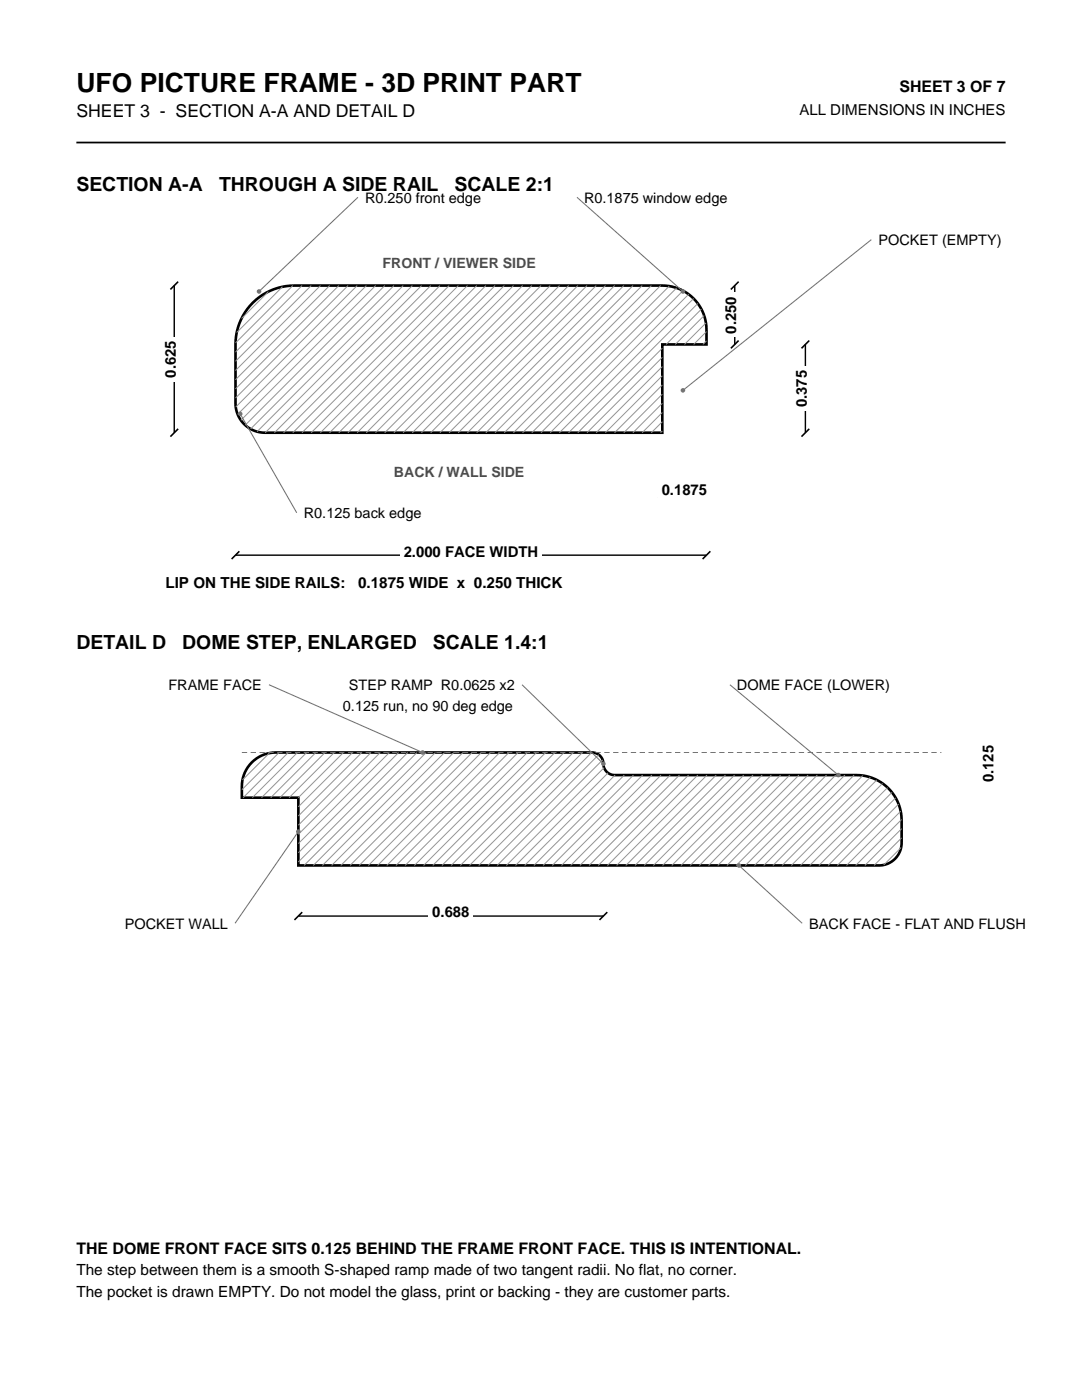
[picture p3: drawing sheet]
<svg xmlns="http://www.w3.org/2000/svg" width="216mm" height="279mm" viewBox="0 0 216 279" stroke-linecap="round" stroke-linejoin="round" font-family="sans-serif">
<path d="M15.2 28.4h185.5" fill="none" stroke="#000" stroke-width=".35"/>
<path d="M50.4 60.4a11.7 11.7 0 0 1 8.3-3.4h73.5a8.8 8.8 0 0 1 8.8 8.8v2.9h-8.8v17.7h-79.3a5.9 5.9 0 0 1-5.9-5.9v-11.8a11.7 11.7 0 0 1 3.4-8.3z" fill="none" stroke="#000" stroke-width=".53"/>
<g fill="none" stroke="#949494" stroke-width=".2">
<path d="M53.6 58.2l-5.4 5.4M56.4 57.2l-9.2 9.2M58.4 57l-11.4 11.4M60.3 57l-13.3 13.3M62.1 57l-15.1 15.1M63.9 57l-16.9 16.9M65.8 57l-18.8 18.8M67.6 57l-20.6 20.6M69.4 57l-22.4 22.4M71.3 57l-24.3 24.2M73.1 57l-25.7 25.7M74.9 57l-26.8 26.9"/>
<path d="M76.8 57l-27.9 27.8M78.6 57l-28.6 28.6M80.5 57l-29.2 29.1M82.3 57l-29.4 29.4M84.1 57l-29.3 29.4M86 57l-29.4 29.4M87.8 57l-29.4 29.4M89.6 57l-29.3 29.4M91.5 57l-29.4 29.4M93.3 57l-29.4 29.4M95.1 57l-29.3 29.4M97 57l-29.4 29.4"/>
<path d="M98.8 57l-29.4 29.4M100.6 57l-29.3 29.4M102.5 57l-29.4 29.4M104.3 57l-29.4 29.4M106.1 57l-29.3 29.4M108 57l-29.4 29.4M109.8 57l-29.4 29.4M111.6 57l-29.3 29.4M113.5 57l-29.4 29.4M115.3 57l-29.4 29.4M117.1 57l-29.3 29.4M119 57l-29.4 29.4"/>
<path d="M120.8 57l-29.4 29.4M122.6 57l-29.3 29.4M124.5 57l-29.4 29.4M126.3 57l-29.4 29.4M128.1 57l-29.3 29.4M130 57l-29.4 29.4M131.8 57l-29.4 29.4M133.5 57.1l-29.2 29.3M135 57.5l-28.9 28.9M136.3 58l-28.4 28.4M137.4 58.7l-27.6 27.7M138.4 59.6l-26.8 26.8"/>
<path d="M132.2 78.7l-7.7 7.7M132.2 76.8l-9.6 9.6M132.2 75l-11.4 11.4M132.2 73.2l-13.2 13.2M132.2 71.3l-15.1 15.1M132.2 69.5l-16.9 16.9M139.2 60.6l-25.7 25.8M140 61.7l-7.1 7M140.5 63l-5.8 5.7M140.9 64.5l-4.3 4.2M141 68l-.8 .7M141 66.2l-2.6 2.5"/>
<path d="M132.2 86l-.4 .4M132.2 84.2l-2.2 2.2M132.2 82.3l-4.1 4.1M132.2 80.5l-5.9 5.9"/>
</g>
<path d="M47 110.8h94" fill="none" stroke="#000" stroke-width=".28"/>
<path d="M47.8 110l-1.6 1.6M141.7 110l-1.5 1.6" fill="none" stroke="#000" stroke-width=".32"/>
<path d="M79.9 108.6h28.2v3.3h-28.2z" fill-rule="evenodd" fill="#fff"/>
<path d="M34.8 57v29.4" fill="none" stroke="#000" stroke-width=".28"/>
<path d="M35.5 56.2l-1.5 1.6M35.5 85.6l-1.5 1.5" fill="none" stroke="#000" stroke-width=".32"/>
<path d="M32.6 67.3h3.3v8.8h-3.3z" fill-rule="evenodd" fill="#fff"/>
<path d="M132.2 98.6h8.8" fill="none" stroke="#000" stroke-width=".28"/>
<path d="M132.9 97.8l-1.5 1.6M141.7 97.8l-1.5 1.6" fill="none" stroke="#000" stroke-width=".32"/>
<path d="M131.3 96.4h10.5v3.3h-10.5z" fill-rule="evenodd" fill="#fff"/>
<path d="M146.6 57v11.7" fill="none" stroke="#000" stroke-width=".28"/>
<path d="M147.4 56.2l-1.6 1.6M147.4 68l-1.6 1.5" fill="none" stroke="#000" stroke-width=".32"/>
<path d="M144.4 58.5h3.3v8.8h-3.3z" fill-rule="evenodd" fill="#fff"/>
<path d="M160.7 68.7v17.7" fill="none" stroke="#000" stroke-width=".28"/>
<path d="M161.5 68l-1.6 1.5M161.5 85.6l-1.6 1.5" fill="none" stroke="#000" stroke-width=".32"/>
<path d="M158.5 73.1h3.3v8.9h-3.3z" fill-rule="evenodd" fill="#fff"/>
<path d="M71.4 39.4l-19.7 18.8" fill="none" stroke="#737373" stroke-width=".21"/>
<circle cx="51.7" cy="58.2" r=".46" fill="#737373"/>
<path d="M115.1 39.4l21.2 18.8" fill="none" stroke="#737373" stroke-width=".21"/>
<circle cx="136.3" cy="58.2" r=".46" fill="#737373"/>
<path d="M47.9 82.6l11.3 19.7" fill="none" stroke="#737373" stroke-width=".21"/>
<circle cx="47.9" cy="82.6" r=".46" fill="#737373"/>
<path d="M173.9 47.8l-37.6 30.1" fill="none" stroke="#737373" stroke-width=".21"/>
<circle cx="136.3" cy="77.9" r=".46" fill="#737373"/>
<path d="M50.2 152.2a6.8 6.8 0 0 1 4.8-2h63.1a2.38 2.38 0 0 1 2.3 2.7 2.25 2.25 0 0 0 2.3 1.8h48.2a9 9 0 0 1 9 9v4.5a4.5 4.5 0 0 1-4.5 4.5h-115.9v-13.5h-11.2a11 11 0 0 1 .4-4.6l.5-1z" fill="none" stroke="#000" stroke-width=".53"/>
<g fill="none" stroke="#949494" stroke-width=".2">
<path d="M53.7 150.3l-5.3 5.3M55.7 150.2l-7.4 7.4M57.5 150.2l-9 9M59.4 150.2l-9.1 9M61.2 150.2l-9 9M63 150.2l-9 9M64.9 150.2l-9 9M66.7 150.2l-9 9M68.5 150.2l-9 9M70.4 150.2l-10.9 10.8M72.2 150.2l-12.7 12.7M74 150.2l-14.5 14.5"/>
<path d="M75.9 150.2l-16.4 16.3M77.7 150.2l-18.2 18.2M79.5 150.2l-20 20M81.4 150.2l-21.9 21.8M83.2 150.2l-22.5 22.5M85 150.2l-22.5 22.5M86.9 150.2l-22.6 22.5M88.7 150.2l-22.5 22.5M90.5 150.2l-22.5 22.5M92.4 150.2l-22.6 22.5M94.2 150.2l-22.5 22.5M96.1 150.2l-22.6 22.5"/>
<path d="M97.9 150.2l-22.6 22.5M99.7 150.2l-22.5 22.5M101.6 150.2l-22.6 22.5M103.4 150.2l-22.6 22.5M105.2 150.2l-22.5 22.5M107.1 150.2l-22.6 22.5M108.9 150.2l-22.5 22.5M110.7 150.2l-22.5 22.5M112.6 150.2l-22.6 22.5M114.4 150.2l-22.5 22.5M116.2 150.2l-22.5 22.5M118.1 150.2l-22.6 22.5"/>
<path d="M119.5 150.6l-22.1 22.1M120.3 151.7l-21.1 21M120.5 153.2l-19.5 19.5M121.3 154.3l-18.4 18.4M122.7 154.7l-18 18M124.6 154.7l-18.1 18M126.4 154.7l-18 18M128.2 154.7l-18 18M130.1 154.7l-18.1 18M131.9 154.7l-18 18M133.7 154.7l-18 18M135.6 154.7l-18.1 18"/>
<path d="M137.4 154.7l-18 18M139.2 154.7l-18 18M141.1 154.7l-18.1 18M142.9 154.7l-18 18M144.7 154.7l-18 18M146.6 154.7l-18.1 18M148.4 154.7l-18 18M150.2 154.7l-18 18M152.1 154.7l-18.1 18M153.9 154.7l-18 18M155.7 154.7l-18 18M157.6 154.7l-18 18"/>
<path d="M159.4 154.7l-18 18M161.3 154.7l-18.1 18M163.1 154.7l-18 18M164.9 154.7l-18 18M166.8 154.7l-18.1 18M168.6 154.7l-18 18M170.4 154.7l-18 18M172.2 154.8l-18 17.9M173.7 155.1l-17.6 17.6M175 155.7l-17.1 17M176.1 156.3l-16.4 16.4M177.1 157.2l-15.5 15.5"/>
<path d="M178 158.1l-14.6 14.6M178.7 159.2l-13.5 13.5M179.3 160.5l-12.2 12.2M179.7 161.9l-10.8 10.8M179.8 169.2l-3.5 3.4M179.9 163.6l-9.2 9.1M179.9 167.2l-5.5 5.5M179.9 165.4l-7.3 7.3"/>
</g>
<path d="M197.9 150.2v4.5" fill="none" stroke="#000" stroke-width=".28"/>
<path d="M198.7 153.9l-1.5 1.6M198.7 149.4l-1.5 1.6" fill="none" stroke="#000" stroke-width=".32"/>
<path d="M195.8 148h3.2v8.8h-3.2z" fill-rule="evenodd" fill="#fff"/>
<path d="M59.5 182.8h60.9" fill="none" stroke="#000" stroke-width=".28"/>
<path d="M60.3 182l-1.5 1.6M121.2 182l-1.6 1.6" fill="none" stroke="#000" stroke-width=".32"/>
<path d="M85.6 180.6h8.8v3.3h-8.8z" fill-rule="evenodd" fill="#fff"/>
<path d="M104.2 136.7l16.2 15.7" fill="none" stroke="#737373" stroke-width=".21"/>
<circle cx="120.4" cy="152.4" r=".46" fill="#737373"/>
<path d="M145.6 136.7l21.7 18" fill="none" stroke="#737373" stroke-width=".21"/>
<circle cx="167.3" cy="154.7" r=".46" fill="#737373"/>
<path d="M53.7 136.7l30.6 13.5" fill="none" stroke="#737373" stroke-width=".21"/>
<circle cx="84.3" cy="150.2" r=".46" fill="#737373"/>
<path d="M59.5 166l-12.6 18.3" fill="none" stroke="#737373" stroke-width=".21"/>
<circle cx="59.5" cy="166" r=".46" fill="#737373"/>
<path d="M147.4 172.7l12.7 11.6" fill="none" stroke="#737373" stroke-width=".21"/>
<circle cx="147.4" cy="172.7" r=".46" fill="#737373"/>
<path d="M48.3 150.2h139.5" fill="none" stroke="#737373" stroke-width=".2" stroke-dasharray="1.1 .7" stroke-linecap="butt"/>
<text font-size="5.3" x="15.2" y="18.3">UFO PICTURE FRAME - 3D PRINT PART</text>
<g font-size="3.9">
<text x="15.2" y="38.1">SECTION A-A</text>
<text x="43.7" y="38.1">THROUGH A SIDE RAIL</text>
<text x="90.7" y="38.1">SCALE 2:1</text>
<text x="15.2" y="129.5">DETAIL D</text>
<text x="36.4" y="129.5">DOME STEP, ENLARGED</text>
<text x="86.4" y="129.5">SCALE 1.4:1</text>
</g>
<text font-size="3.5" x="15.2" y="23.4">SHEET 3 - SECTION A-A AND DETAIL D</text>
<g font-size="3.2">
<text x="179.5" y="18.3">SHEET 3 OF 7</text>
<text x="15.2" y="250.2">THE DOME FRONT FACE SITS 0.125 BEHIND THE FRAME FRONT FACE. THIS IS INTENTIONAL.</text>
</g>
<g font-size="3.1">
<text x="15.2" y="254.5">The step between them is a smooth S-shaped ramp made of two tangent radii. No flat, no corner.</text>
<text x="15.2" y="258.8">The pocket is drawn EMPTY. Do not model the glass, print or backing - they are customer parts.</text>
</g>
<g font-size="3">
<text x="159.5" y="22.9">ALL DIMENSIONS IN INCHES</text>
<text x="146.9" y="66.6" transform="rotate(-90 146.9 66.6)">0.250</text>
<text x="35.1" y="75.4" transform="rotate(-90 35.1 75.4)">0.625</text>
<text x="161" y="81.3" transform="rotate(-90 161 81.3)">0.375</text>
<text x="132" y="98.9">0.1875</text>
<text x="80.6" y="111.1">2.000 FACE WIDTH</text>
<text x="33" y="117.3">LIP ON THE SIDE RAILS:</text>
<text x="71.5" y="117.3">0.1875 WIDE x 0.250 THICK</text>
<text x="198.2" y="156.1" transform="rotate(-90 198.2 156.1)">0.125</text>
<text x="86.3" y="183.1">0.688</text>
</g>
<g font-size="2.9">
<text x="72.8" y="40.4">R0.250 front edge</text>
<text x="116.5" y="40.4">R0.1875 window edge</text>
<text x="175.3" y="48.9">POCKET (EMPTY)</text>
<text x="60.6" y="103.4">R0.125 back edge</text>
<text x="33.6" y="137.7">FRAME FACE</text>
<text x="69.6" y="137.7">STEP RAMP R0.0625 x2</text>
<text x="147.1" y="137.7">DOME FACE (LOWER)</text>
<text x="68.4" y="141.9">0.125 run, no 90 deg edge</text>
<text x="24.9" y="185.3">POCKET WALL</text>
<text x="161.5" y="185.3">BACK FACE - FLAT AND FLUSH</text>
</g>
<g font-size="2.8" fill="#4d4d4d">
<text x="76.3" y="53.5">FRONT / VIEWER SIDE</text>
<text x="78.6" y="95.3">BACK / WALL SIDE</text>
</g>
</svg>
